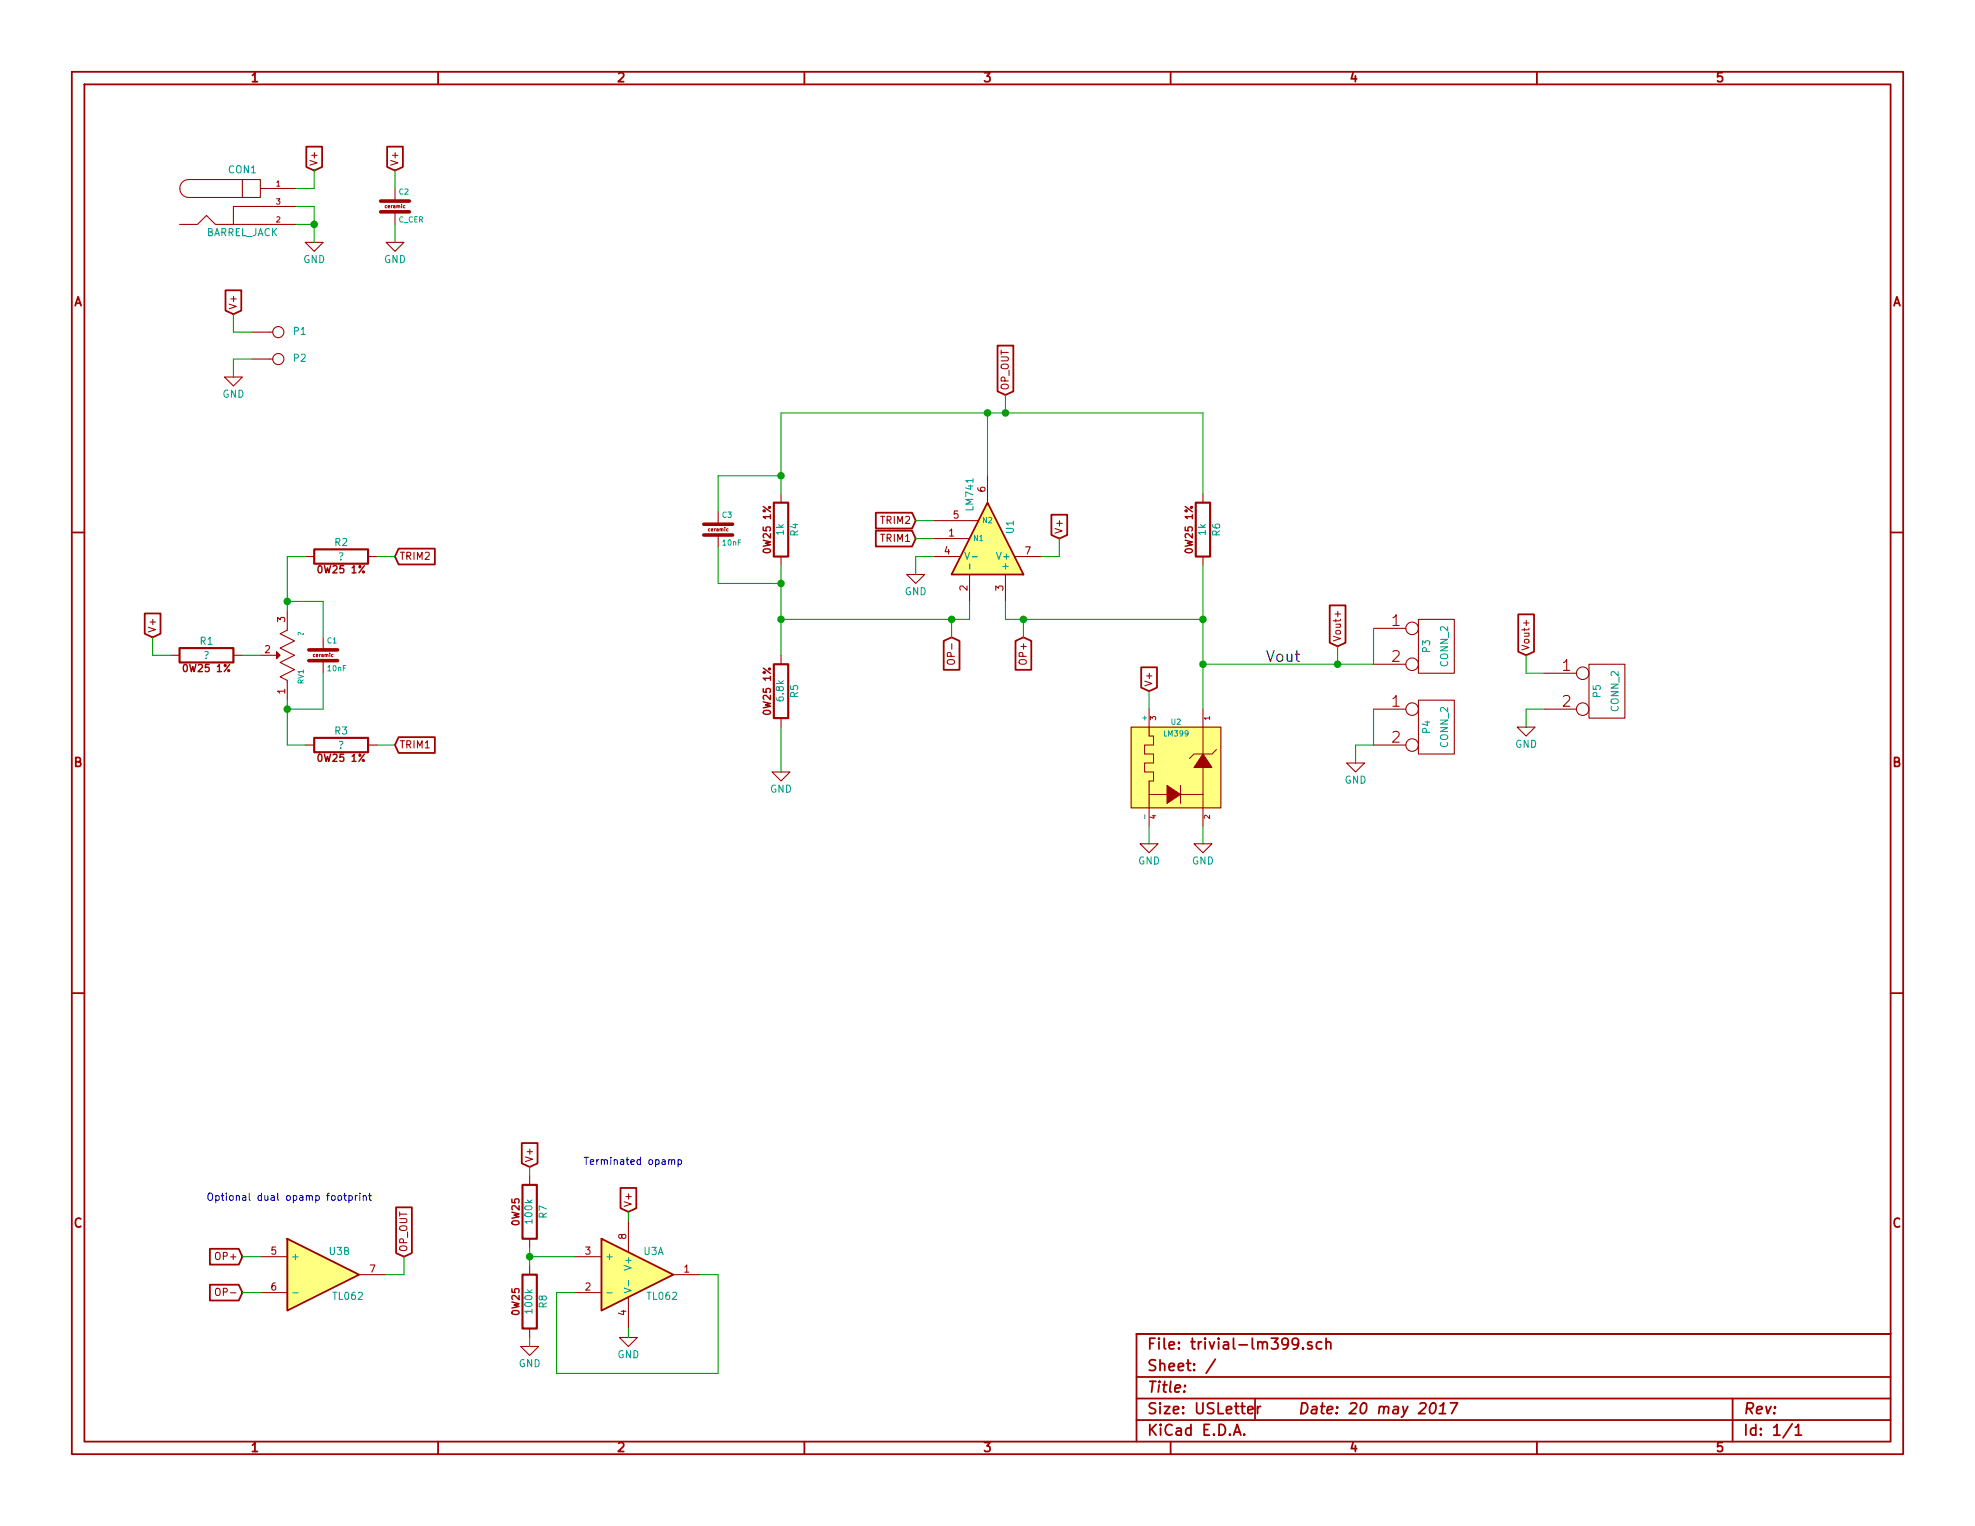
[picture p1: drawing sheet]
EESchema Schematic File Version 2
LIBS:PL_analog_ICs
LIBS:PL_capacitors
LIBS:PL_comms
LIBS:PL_connectors
LIBS:PL_diodes
LIBS:PL_displays
LIBS:PL_inductors
LIBS:PL_LEDs
LIBS:PL_microcontrollers
LIBS:PL_mounting_holes
LIBS:PL_opamps
LIBS:PL_opto
LIBS:PL_power
LIBS:PL_references
LIBS:PL_regulators
LIBS:PL_relays
LIBS:PL_resistors
LIBS:PL_switchers
LIBS:PL_switches
LIBS:PL_transistors
LIBS:power
LIBS:device
LIBS:transistors
LIBS:conn
LIBS:linear
LIBS:regul
LIBS:74xx
LIBS:cmos4000
LIBS:adc-dac
LIBS:memory
LIBS:xilinx
LIBS:special
LIBS:microcontrollers
LIBS:dsp
LIBS:microchip
LIBS:analog_switches
LIBS:motorola
LIBS:texas
LIBS:intel
LIBS:audio
LIBS:interface
LIBS:digital-audio
LIBS:philips
LIBS:display
LIBS:cypress
LIBS:siliconi
LIBS:opto
LIBS:atmel
LIBS:contrib
LIBS:valves
EELAYER 27 0
EELAYER END
$Descr USLetter 11000 8500
encoding utf-8
Sheet 1 1
Title ""
Date "20 may 2017"
Rev ""
Comp ""
Comment1 ""
Comment2 ""
Comment3 ""
Comment4 ""
$EndDescr
$Comp
L LM399 U2
U 1 1
P 6550 4250
F 0 "U2" H 6550 4475 30  0000 C CNN
F 1 "LM399" H 6550 4410 30  0000 C CNN
F 2 "~" H 6500 4050 60  0000 C CNN
F 3 "~" H 6500 4050 60  0000 C CNN
	1    6550 4250
	1    0    0    -1  
$EndComp
$Comp
L LM741 U1
U 1 1
P 5500 3000
F 0 "U1" H 5525 3125 40  0000 L CNN
F 1 "LM741" H 5650 2900 40  0000 L CNN
F 2 "~" H 5500 3000 50  0000 C CNN
F 3 "~" H 5500 3000 50  0000 C CNN
	1    5500 3000
	0    1    -1   0   
$EndComp
$Comp
L R_0W25_1PCT R6
U 1 1
P 6700 2950
F 0 "R6" V 6780 2950 40  0000 C CNN
F 1 "1k" V 6700 2950 40  0000 C CNN
F 2 "" V 6630 2950 30  0000 C CNN
F 3 "" H 6700 2950 30  0000 C CNN
	1    6700 2950
	1    0    0    -1  
$EndComp
$Comp
L R_0W25_1PCT R4
U 1 1
P 4350 2950
F 0 "R4" V 4430 2950 40  0000 C CNN
F 1 "1k" V 4350 2950 40  0000 C CNN
F 2 "" V 4280 2950 30  0000 C CNN
F 3 "" H 4350 2950 30  0000 C CNN
	1    4350 2950
	1    0    0    -1  
$EndComp
$Comp
L R_0W25_1PCT R5
U 1 1
P 4350 3850
F 0 "R5" V 4430 3850 40  0000 C CNN
F 1 "6.8k" V 4350 3850 40  0000 C CNN
F 2 "" V 4280 3850 30  0000 C CNN
F 3 "" H 4350 3850 30  0000 C CNN
	1    4350 3850
	1    0    0    -1  
$EndComp
$Comp
L GND #PWR7
U 1 1
P 6700 4700
F 0 "#PWR7" H 6700 4500 50  0001 C CNN
F 1 "GND" H 6700 4600 40  0000 C CNN
F 2 "" H 6700 4700 50  0000 C CNN
F 3 "" H 6700 4700 50  0000 C CNN
	1    6700 4700
	1    0    0    -1  
$EndComp
$Comp
L GND #PWR6
U 1 1
P 6400 4700
F 0 "#PWR6" H 6400 4500 50  0001 C CNN
F 1 "GND" H 6400 4600 40  0000 C CNN
F 2 "" H 6400 4700 50  0000 C CNN
F 3 "" H 6400 4700 50  0000 C CNN
	1    6400 4700
	1    0    0    -1  
$EndComp
$Comp
L GND #PWR4
U 1 1
P 4350 4300
F 0 "#PWR4" H 4350 4100 50  0001 C CNN
F 1 "GND" H 4350 4200 40  0000 C CNN
F 2 "" H 4350 4300 50  0000 C CNN
F 3 "" H 4350 4300 50  0000 C CNN
	1    4350 4300
	1    0    0    -1  
$EndComp
Text GLabel 5900 3000 1    40   Input ~ 0
V+
Text GLabel 6400 3850 1    40   Input ~ 0
V+
$Comp
L GND #PWR5
U 1 1
P 5100 3200
F 0 "#PWR5" H 5100 3000 50  0001 C CNN
F 1 "GND" H 5100 3100 40  0000 C CNN
F 2 "" H 5100 3200 50  0000 C CNN
F 3 "" H 5100 3200 50  0000 C CNN
	1    5100 3200
	1    0    0    -1  
$EndComp
Text GLabel 5100 3000 0    40   Input ~ 0
TRIM1
Text GLabel 5100 2900 0    40   Input ~ 0
TRIM2
Text GLabel 1300 1750 1    40   Input ~ 0
V+
$Comp
L CONN_1 P1
U 1 1
P 1550 1850
F 0 "P1" H 1630 1850 40  0000 L CNN
F 1 "CONN_1" H 1550 1905 30  0001 C CNN
F 2 "" H 1550 1850 60  0000 C CNN
F 3 "" H 1550 1850 60  0000 C CNN
	1    1550 1850
	1    0    0    -1  
$EndComp
$Comp
L GND #PWR1
U 1 1
P 1300 2100
F 0 "#PWR1" H 1300 1900 50  0001 C CNN
F 1 "GND" H 1300 2000 40  0000 C CNN
F 2 "" H 1300 2100 50  0000 C CNN
F 3 "" H 1300 2100 50  0000 C CNN
	1    1300 2100
	1    0    0    -1  
$EndComp
$Comp
L CONN_1 P2
U 1 1
P 1550 2000
F 0 "P2" H 1630 2000 40  0000 L CNN
F 1 "CONN_1" H 1550 2055 30  0001 C CNN
F 2 "" H 1550 2000 60  0000 C CNN
F 3 "" H 1550 2000 60  0000 C CNN
	1    1550 2000
	1    0    0    -1  
$EndComp
$Comp
L BARREL_JACK CON1
U 1 1
P 1350 1150
F 0 "CON1" H 1350 1350 40  0000 C CNN
F 1 "BARREL_JACK" H 1350 1000 40  0000 C CNN
F 2 "~" H 1350 1150 60  0000 C CNN
F 3 "~" H 1350 1150 60  0000 C CNN
	1    1350 1150
	1    0    0    -1  
$EndComp
Text GLabel 1750 950  1    40   Input ~ 0
V+
$Comp
L GND #PWR2
U 1 1
P 1750 1350
F 0 "#PWR2" H 1750 1150 50  0001 C CNN
F 1 "GND" H 1750 1250 40  0000 C CNN
F 2 "" H 1750 1350 50  0000 C CNN
F 3 "" H 1750 1350 50  0000 C CNN
	1    1750 1350
	1    0    0    -1  
$EndComp
$Comp
L GND #PWR8
U 1 1
P 7550 4250
F 0 "#PWR8" H 7550 4050 50  0001 C CNN
F 1 "GND" H 7550 4150 40  0000 C CNN
F 2 "" H 7550 4250 50  0000 C CNN
F 3 "" H 7550 4250 50  0000 C CNN
	1    7550 4250
	1    0    0    -1  
$EndComp
$Comp
L POT RV1
U 1 1
P 1600 3650
F 0 "RV1" H 1480 3570 30  0000 C CNN
F 1 "?" H 1720 3570 30  0000 C CNN
F 2 "" H 1600 3650 60  0000 C CNN
F 3 "" H 1600 3650 60  0000 C CNN
	1    1600 3650
	0    -1   -1   0   
$EndComp
$Comp
L R_0W25_1PCT R1
U 1 1
P 1150 3650
F 0 "R1" V 1230 3650 40  0000 C CNN
F 1 "?" V 1150 3650 40  0000 C CNN
F 2 "" V 1080 3650 30  0000 C CNN
F 3 "" H 1150 3650 30  0000 C CNN
	1    1150 3650
	0    -1   -1   0   
$EndComp
Text GLabel 2200 4150 2    40   Input ~ 0
TRIM1
Text GLabel 2200 3100 2    40   Input ~ 0
TRIM2
$Comp
L R_0W25_1PCT R2
U 1 1
P 1900 3100
F 0 "R2" V 1980 3100 40  0000 C CNN
F 1 "?" V 1900 3100 40  0000 C CNN
F 2 "" V 1830 3100 30  0000 C CNN
F 3 "" H 1900 3100 30  0000 C CNN
	1    1900 3100
	0    -1   -1   0   
$EndComp
$Comp
L R_0W25_1PCT R3
U 1 1
P 1900 4150
F 0 "R3" V 1980 4150 40  0000 C CNN
F 1 "?" V 1900 4150 40  0000 C CNN
F 2 "" V 1830 4150 30  0000 C CNN
F 3 "" H 1900 4150 30  0000 C CNN
	1    1900 4150
	0    -1   -1   0   
$EndComp
Text GLabel 850  3550 1    40   Input ~ 0
V+
$Comp
L C_CER C3
U 1 1
P 4000 2950
F 0 "C3" H 4020 3010 30  0000 L BNN
F 1 "10nF" H 4020 2890 30  0000 L TNN
F 2 "" H 4038 2800 30  0000 C CNN
F 3 "" H 4000 2950 60  0000 C CNN
	1    4000 2950
	1    0    0    -1  
$EndComp
$Comp
L C_CER C2
U 1 1
P 2200 1150
F 0 "C2" H 2220 1210 30  0000 L BNN
F 1 "C_CER" H 2220 1090 30  0000 L TNN
F 2 "" H 2238 1000 30  0000 C CNN
F 3 "" H 2200 1150 60  0000 C CNN
	1    2200 1150
	1    0    0    -1  
$EndComp
Text GLabel 2200 950  1    40   Input ~ 0
V+
$Comp
L GND #PWR3
U 1 1
P 2200 1350
F 0 "#PWR3" H 2200 1150 50  0001 C CNN
F 1 "GND" H 2200 1250 40  0000 C CNN
F 2 "" H 2200 1350 50  0000 C CNN
F 3 "" H 2200 1350 50  0000 C CNN
	1    2200 1350
	1    0    0    -1  
$EndComp
$Comp
L C_CER C1
U 1 1
P 1800 3650
F 0 "C1" H 1820 3710 30  0000 L BNN
F 1 "10nF" H 1820 3590 30  0000 L TNN
F 2 "" H 1838 3500 30  0000 C CNN
F 3 "" H 1800 3650 60  0000 C CNN
	1    1800 3650
	1    0    0    -1  
$EndComp
Text Label 7050 3700 0    60   ~ 0
Vout
Text GLabel 7450 3600 1    40   Input ~ 0
Vout+
$Comp
L TL062 U3
U 2 1
P 1800 7100
F 0 "U3" H 1850 7225 40  0000 L CNN
F 1 "TL062" H 1850 6975 40  0000 L CNN
F 2 "~" H 1800 7100 50  0000 C CNN
F 3 "~" H 1800 7100 50  0000 C CNN
	2    1800 7100
	1    0    0    -1  
$EndComp
$Comp
L TL062 U3
U 1 1
P 3550 7100
F 0 "U3" H 3600 7225 40  0000 L CNN
F 1 "TL062" H 3600 6975 40  0000 L CNN
F 2 "~" H 3550 7100 50  0000 C CNN
F 3 "~" H 3550 7100 50  0000 C CNN
	1    3550 7100
	1    0    0    -1  
$EndComp
Text GLabel 3500 6750 1    40   Input ~ 0
V+
$Comp
L GND #PWR11
U 1 1
P 3500 7450
F 0 "#PWR11" H 3500 7250 50  0001 C CNN
F 1 "GND" H 3500 7350 40  0000 C CNN
F 2 "" H 3500 7450 50  0000 C CNN
F 3 "" H 3500 7450 50  0000 C CNN
	1    3500 7450
	1    0    0    -1  
$EndComp
Text GLabel 5300 3550 3    40   Input ~ 0
OP-
Text GLabel 5700 3550 3    40   Input ~ 0
OP+
Text GLabel 5600 2200 1    40   Input ~ 0
OP_OUT
Text GLabel 2250 7000 1    40   Input ~ 0
OP_OUT
Text GLabel 1350 7000 0    40   Input ~ 0
OP+
Text GLabel 1350 7200 0    40   Input ~ 0
OP-
$Comp
L R_0W25 R7
U 1 1
P 2950 6750
F 0 "R7" V 3030 6750 40  0000 C CNN
F 1 "100k" V 2950 6750 40  0000 C CNN
F 2 "" V 2880 6750 30  0000 C CNN
F 3 "" H 2950 6750 30  0000 C CNN
	1    2950 6750
	1    0    0    -1  
$EndComp
$Comp
L R_0W25 R8
U 1 1
P 2950 7250
F 0 "R8" V 3030 7250 40  0000 C CNN
F 1 "100k" V 2950 7250 40  0000 C CNN
F 2 "" V 2880 7250 30  0000 C CNN
F 3 "" H 2950 7250 30  0000 C CNN
	1    2950 7250
	1    0    0    -1  
$EndComp
$Comp
L GND #PWR10
U 1 1
P 2950 7500
F 0 "#PWR10" H 2950 7300 50  0001 C CNN
F 1 "GND" H 2950 7400 40  0000 C CNN
F 2 "" H 2950 7500 50  0000 C CNN
F 3 "" H 2950 7500 50  0000 C CNN
	1    2950 7500
	1    0    0    -1  
$EndComp
Text GLabel 2950 6500 1    40   Input ~ 0
V+
Text Notes 3250 6500 0    40   ~ 0
Terminated opamp
Text Notes 1150 6700 0    40   ~ 0
Optional dual opamp footprint
$Comp
L CONN_2 P3
U 1 1
P 8000 3600
F 0 "P3" V 7950 3600 40  0000 C CNN
F 1 "CONN_2" V 8050 3600 40  0000 C CNN
F 2 "" H 8000 3600 60  0000 C CNN
F 3 "" H 8000 3600 60  0000 C CNN
	1    8000 3600
	1    0    0    -1  
$EndComp
$Comp
L CONN_2 P4
U 1 1
P 8000 4050
F 0 "P4" V 7950 4050 40  0000 C CNN
F 1 "CONN_2" V 8050 4050 40  0000 C CNN
F 2 "" H 8000 4050 60  0000 C CNN
F 3 "" H 8000 4050 60  0000 C CNN
	1    8000 4050
	1    0    0    -1  
$EndComp
$Comp
L CONN_2 P5
U 1 1
P 8950 3850
F 0 "P5" V 8900 3850 40  0000 C CNN
F 1 "CONN_2" V 9000 3850 40  0000 C CNN
F 2 "" H 8950 3850 60  0000 C CNN
F 3 "" H 8950 3850 60  0000 C CNN
	1    8950 3850
	1    0    0    -1  
$EndComp
Text GLabel 8500 3650 1    40   Input ~ 0
Vout+
$Comp
L GND #PWR9
U 1 1
P 8500 4050
F 0 "#PWR9" H 8500 3850 50  0001 C CNN
F 1 "GND" H 8500 3950 40  0000 C CNN
F 2 "" H 8500 4050 50  0000 C CNN
F 3 "" H 8500 4050 50  0000 C CNN
	1    8500 4050
	1    0    0    -1  
$EndComp
Wire Wire Line
	6700 3150 6700 3450
Wire Wire Line
	6700 3450 6700 3700
Wire Wire Line
	6700 3700 6700 3950
Wire Wire Line
	6700 4600 6700 4700
Wire Wire Line
	6400 4600 6400 4700
Wire Wire Line
	4350 4050 4350 4300
Wire Wire Line
	4350 3150 4350 3250
Wire Wire Line
	4350 3250 4350 3450
Wire Wire Line
	4350 3450 4350 3650
Wire Wire Line
	4350 2300 4350 2650
Wire Wire Line
	4350 2650 4350 2750
Wire Wire Line
	4350 2300 5500 2300
Wire Wire Line
	5500 2300 5600 2300
Wire Wire Line
	5600 2300 6700 2300
Wire Wire Line
	6700 2300 6700 2750
Wire Wire Line
	5500 2650 5500 2300
Connection ~ 5500 2300
Wire Wire Line
	5600 3350 5600 3450
Wire Wire Line
	5400 3450 5400 3350
Wire Wire Line
	4350 3450 5300 3450
Wire Wire Line
	5300 3450 5400 3450
Connection ~ 4350 3450
Wire Wire Line
	5600 3450 5700 3450
Wire Wire Line
	5700 3450 6700 3450
Connection ~ 6700 3450
Wire Wire Line
	5800 3100 5900 3100
Wire Wire Line
	5900 3100 5900 3000
Wire Wire Line
	6400 3950 6400 3850
Wire Wire Line
	5100 3200 5100 3100
Wire Wire Line
	5100 3100 5200 3100
Wire Wire Line
	5100 2900 5200 2900
Wire Wire Line
	5100 3000 5200 3000
Wire Wire Line
	1300 1750 1300 1850
Wire Wire Line
	1300 1850 1400 1850
Wire Wire Line
	1300 2100 1300 2000
Wire Wire Line
	1300 2000 1400 2000
Wire Wire Line
	1650 1150 1750 1150
Wire Wire Line
	1750 1150 1750 1250
Wire Wire Line
	1750 1250 1750 1350
Wire Wire Line
	1650 1250 1750 1250
Connection ~ 1750 1250
Wire Wire Line
	1650 1050 1750 1050
Wire Wire Line
	1750 1050 1750 950 
Wire Wire Line
	7550 4150 7550 4250
Wire Wire Line
	6700 3700 7450 3700
Wire Wire Line
	7450 3700 7650 3700
Connection ~ 6700 3700
Wire Wire Line
	1600 3100 1600 3350
Wire Wire Line
	1600 3350 1600 3400
Wire Wire Line
	2100 3100 2200 3100
Wire Wire Line
	2100 4150 2200 4150
Wire Wire Line
	1600 3900 1600 3950
Wire Wire Line
	1600 3950 1600 4150
Wire Wire Line
	1350 3650 1450 3650
Wire Wire Line
	950  3650 850  3650
Wire Wire Line
	850  3650 850  3550
Wire Wire Line
	4350 2650 4000 2650
Wire Wire Line
	4000 2650 4000 2850
Connection ~ 4350 2650
Wire Wire Line
	4000 3050 4000 3250
Wire Wire Line
	4000 3250 4350 3250
Connection ~ 4350 3250
Wire Wire Line
	2200 1250 2200 1350
Wire Wire Line
	2200 1050 2200 950 
Wire Wire Line
	1600 3100 1700 3100
Wire Wire Line
	1600 4150 1700 4150
Wire Wire Line
	1800 3550 1800 3350
Wire Wire Line
	1800 3350 1600 3350
Connection ~ 1600 3350
Wire Wire Line
	1800 3750 1800 3950
Wire Wire Line
	1800 3950 1600 3950
Connection ~ 1600 3950
Wire Wire Line
	7450 3600 7450 3700
Connection ~ 7450 3700
Wire Wire Line
	7650 4150 7550 4150
Wire Wire Line
	5300 3550 5300 3450
Connection ~ 5300 3450
Wire Wire Line
	5700 3550 5700 3450
Connection ~ 5700 3450
Wire Wire Line
	5600 2300 5600 2200
Connection ~ 5600 2300
Wire Wire Line
	2150 7100 2250 7100
Wire Wire Line
	2250 7100 2250 7000
Wire Wire Line
	1350 7000 1450 7000
Wire Wire Line
	1350 7200 1450 7200
Wire Wire Line
	3200 7200 3100 7200
Wire Wire Line
	3100 7200 3100 7650
Wire Wire Line
	3100 7650 4000 7650
Wire Wire Line
	4000 7650 4000 7100
Wire Wire Line
	4000 7100 3900 7100
Wire Wire Line
	2950 6950 2950 7000
Wire Wire Line
	2950 7000 2950 7050
Wire Wire Line
	2950 7500 2950 7450
Wire Wire Line
	3200 7000 2950 7000
Connection ~ 2950 7000
Wire Wire Line
	2950 6550 2950 6500
Wire Wire Line
	3500 6800 3500 6750
Wire Wire Line
	3500 7450 3500 7400
Wire Wire Line
	7650 3700 7650 3500
Wire Wire Line
	7650 3950 7650 4150
Wire Wire Line
	8600 3950 8500 3950
Wire Wire Line
	8500 3950 8500 4050
Wire Wire Line
	8600 3750 8500 3750
Wire Wire Line
	8500 3750 8500 3650
$EndSCHEMATC
